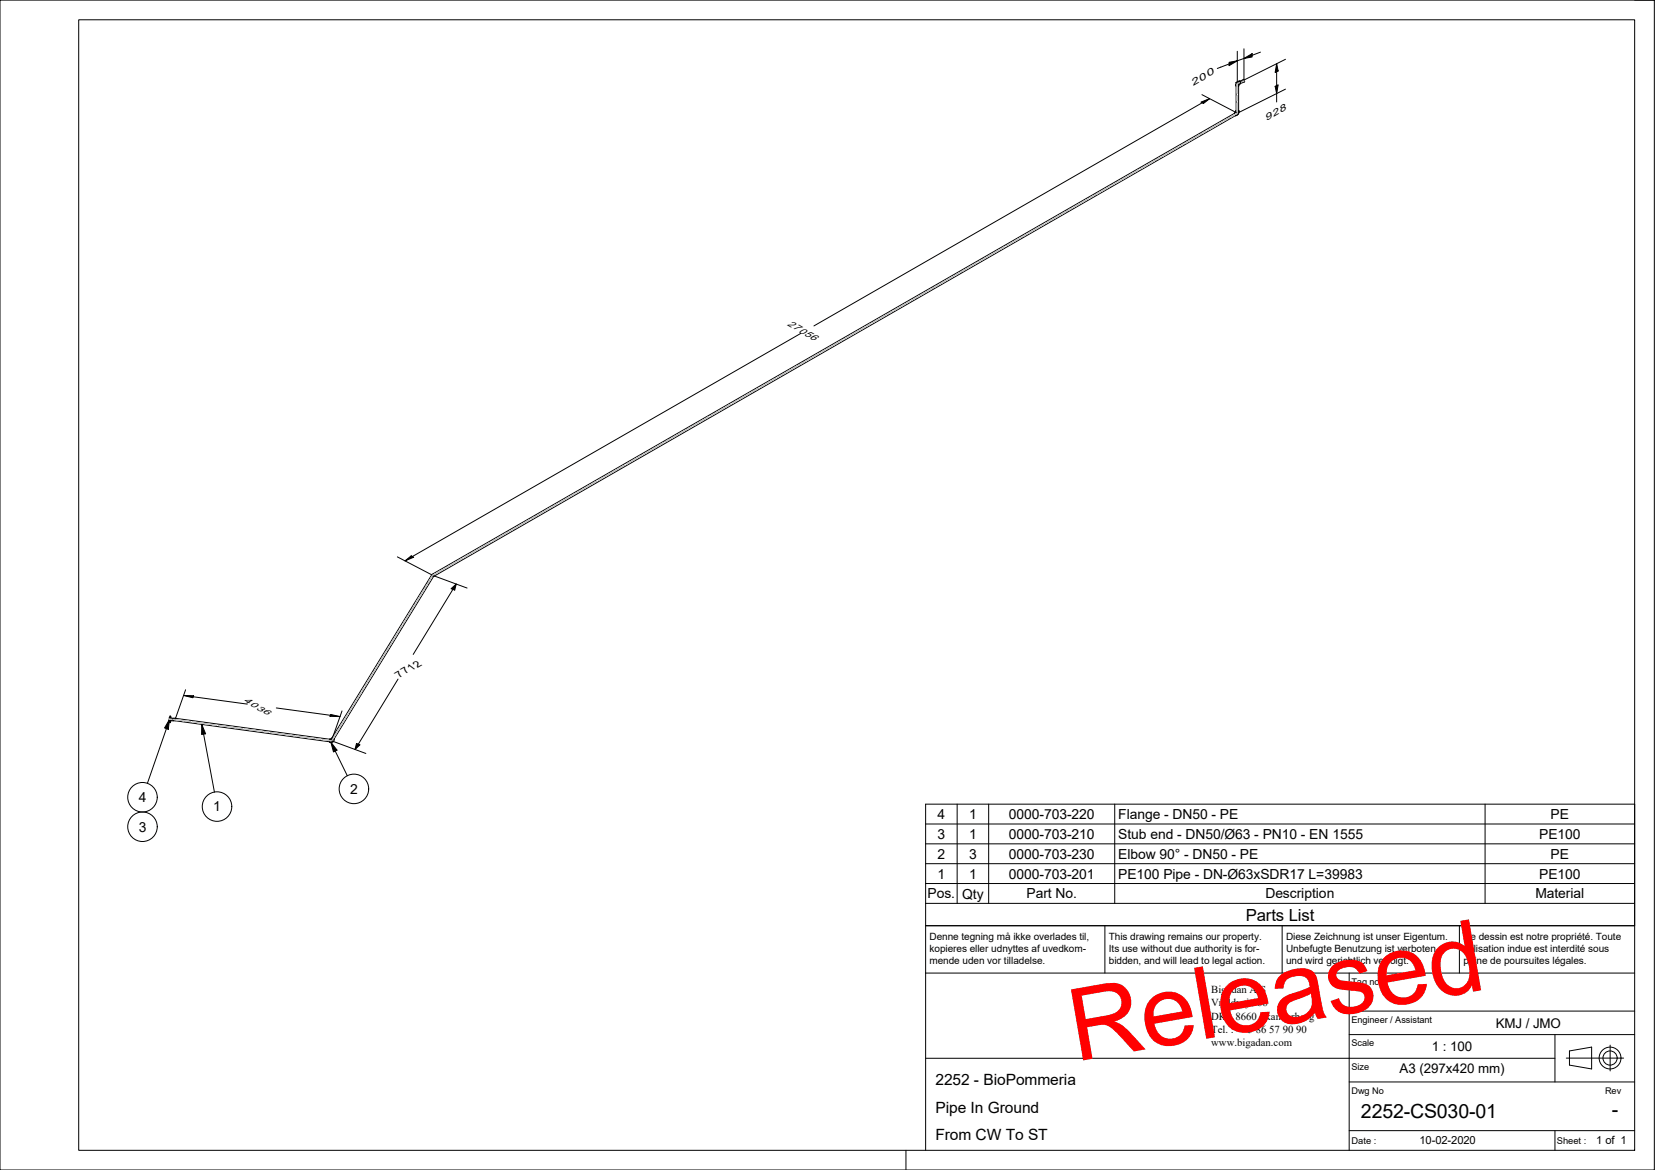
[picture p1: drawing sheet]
<svg xmlns="http://www.w3.org/2000/svg" width="420mm" height="297mm" viewBox="0 0 420 297" stroke-linecap="round" stroke-linejoin="round" font-family="sans-serif">
<!-- layer: 3D Sketch Geometry -->
<g fill="none" stroke="#c0c0c0" stroke-width=".25">
<path d="M294.7 39.9l-.9 .5M299 37.4l-3.8 2.2M300.4 36.6l-.9 .6M304.7 34.1l-3.8 2.3M306.1 33.3l-1 .6M310.3 30.9l-3.7 2.2M311.8 30.1l-1 .5M314.1 24.3v1.3M314.1 26.2v2.5l-1.8 1.1M314.7 20.9l-.6 .3v2.5M315.8 20.5l-.5 .2M260.7 59.4l-.9 .6"/>
<path d="M265 57l-3.8 2.2M266.4 56.2l-1 .5M270.6 53.7l-3.8 2.2M272 52.9l-.9 .6M276.3 50.4l-3.8 2.2M277.7 49.6l-.9 .6M282 47.2l-3.8 2.2M283.4 46.4l-1 .5M287.7 43.9l-3.8 2.2M289.1 43.1l-1 .6M293.3 40.7l-3.7 2.2M225.3 79.8l-3.9 2.2"/>
<path d="M226.7 79l-1 .5M230.9 76.5l-3.8 2.2M232.3 75.7l-.9 .6M236.6 73.3l-3.8 2.2M238 72.5l-.9 .5M242.3 70l-3.8 2.2M243.7 69.2l-1 .6M247.9 66.7l-3.8 2.2M249.3 65.9l-.9 .6M253.6 63.5l-3.8 2.2M255 62.7l-.9 .5M259.3 60.2l-3.8 2.2"/>
<path d="M191.2 99.3l-3.8 2.2M192.6 98.5l-.9 .6M196.8 96.1l-3.7 2.2M198.3 95.3l-.9 .5M202.5 92.8l-3.7 2.2M204 92l-1 .6M208.2 89.6l-3.8 2.2M209.6 88.8l-.9 .5M213.9 86.3l-3.8 2.2M215.3 85.5l-.9 .5M219.6 83l-3.8 2.2M221 82.2l-1 .6"/>
<path d="M157.1 118.9l-3.7 2.2M158.6 118.1l-1 .5M162.8 115.6l-3.8 2.2M164.3 114.8l-1 .6M168.5 112.4l-3.8 2.2M169.9 111.6l-.9 .5M174.2 109.1l-3.8 2.2M175.6 108.3l-.9 .6M179.8 105.9l-3.7 2.2M181.3 105.1l-1 .5M185.5 102.6l-3.8 2.2M186.9 101.8l-.9 .5"/>
<path d="M123.1 138.5l-3.8 2.2M124.5 137.7l-.9 .5M128.8 135.2l-3.8 2.2M130.2 134.4l-1 .5M134.5 131.9l-3.8 2.2M135.9 131.1l-1 .6M140.1 128.7l-3.7 2.2M141.6 127.9l-1 .5M145.8 125.4l-3.8 2.2M147.2 124.6l-.9 .6M151.5 122.2l-3.8 2.2M152.9 121.4l-1 .5"/>
<path d="M102.1 158.8l-.5 .8M104.5 154.8l-2.1 3.5M105.3 153.5l-.5 .9M107.7 149.6l-2.1 3.5M108.5 148.3l-.5 .8M111.8 145l-1.9 1.1-1.1 1.7M113.2 144.2l-1 .5M117.4 141.7l-3.7 2.2M118.9 140.9l-1 .6M89.3 179.8l-.6 .8M91.7 175.8l-2.2 3.5M92.5 174.5l-.6 .9"/>
<path d="M94.9 170.6l-2.1 3.5M95.7 169.3l-.5 .8M98.1 165.3l-2.1 3.5M98.9 164l-.5 .9M101.3 160.1l-2.1 3.5M43 182.6l.5 .1M44 182.7l2.7 .3M47.2 183l1.1 .2M48.9 183.3l4.4 .6M53.8 184l1.1 .1M55.5 184.2l4.4 .6M60.5 184.9l1.1 .1"/>
<path d="M62.1 185.1l4.4 .6M67.1 185.7l1.1 .2M68.7 186l4.5 .6M73.7 186.6l1.1 .2M75.4 186.9l4.4 .6M80.3 187.5l1.1 .2M85.3 186.3l-1.1 1.8-2.2-.3M86.1 185l-.6 .9M88.5 181.1l-2.2 3.5"/>
</g>
<!-- layer: Visible -->
<g fill="none" stroke="#000" stroke-width=".25">
<path d="M313.4 28.8l.3-.3 .1-.4 .2 .3 .4-.1 .1-.2-.1 .8M313.4 28.8l.3 .1v.4M313.5 28.7l-203.8 117.1M313.7 29.3l-203.6 117M313.8 20.9l.5 .4M313.8 20.9l.8-.3 .3 .6-.4 .2v.4l-.5 .2-.3-.3 .1-.5M313.8 28.2h.1M313.8 20.9v.3M313.8 21.8v6.4M314.5 28.9l-.9 .5M314.5 28.2h.1M314.5 21.8v6.4"/>
<path d="M314.5 28.8v.1M314.5 28.9l-.2 .1M314.7 20.6l1-.4 .2 .2v.4l-1 .4M109.6 145.9l.3-.1 .3 .4-25.4 41.4M109.6 145.9l-25.4 41.5M43.1 182.1l-.2 .6 .2 .4M43.3 183h.1M43.3 182.9v.2zM43.3 183h.6M43.3 182.3v.7M43.3 182.3l.6 .1M43.3 182.3v-.5v1.7v-.5"/>
<path d="M43.3 181.8h-.2v.8v.8l.2 .1M43.3 183.1v.1zM43.3 182v.2zM43.9 182.4v.6M43.9 182.4h.6M43.9 183h.5M44.4 183l39.3 5.3 .1-.6M44.5 182.4l-.1 .6M44.5 182.4l39.3 5.3M83.8 187.6l-.1 .1M83.8 187.6l.3 .1M84 187.6l.4-.2 .4 .2"/>
<path d="M84.1 187.6h.1M84.1 187.7h.1M84.4 188.3h.1M84.4 188.2l-.1 .2M84.8 187.6v.4l-.3 .4-.8-.1"/>
</g>
<!-- layer: Visible Narrow -->
<g fill="none" stroke="#000" stroke-width=".25">
<path d="M313.4 28.8l.1-.1 .2 .2 .1 .4-.2 .1M313.4 28.7l.3 .1 .1 .6M313.6 28.6l.4 .1v.5M313.7 21.7l.4 .3 .4-.3M313.7 21.4l.4 .3 .4-.2M313.7 28.2l.3 .2 .5-.2M313.7 28.5l.3 .2 .5-.2M313.8 28.1l.1 .3h.4l.2-.3M314.3 20.7l.3 .2v.5M314.6 20.6l.3 .3-.1 .4M83.7 187.7v.6M83.8 187.6l-.1 .8"/>
<path d="M84 187.6l.4-.2 .4 .2M84.1 187.7l-.1 .7M84.2 187.6h.4l.2 .3"/>
</g>
<!-- layer: Symbol -->
<g fill="none" stroke="#000" stroke-width=".25">
<path d="M43.1 182.6l-.4 2.6-.9-.4zM43.1 182.6l-5.7 16.3M51.2 183.9l1 2.4-1 .2zM51.2 183.9l3.2 17.2M84 188.4l1.6 2-.9 .5zM84 188.4l4.2 8.6M235 209.2h180M235 214.2h180M235 219.3h180M243 204.2v25.1M251 204.2v25.1M283 204.2v25.1"/>
<path d="M377 204.2v25.1M235 224.3h180v-20.1h-180v25.1M235 229.3v5.7h180v-5.7M415 224.3v5h-180"/>
<circle cx="36.2" cy="209.9" r="3.7"/>
<circle cx="36.2" cy="202.4" r="3.7"/>
<circle cx="55.1" cy="204.8" r="3.7"/>
<circle cx="89.9" cy="200.3" r="3.7"/>
</g>
<!-- layer: Border -->
<path d="M0 0h420v297h-420zM20 5h395v287h-395zM415 0h5M230 292v5" fill="none" stroke="#000" stroke-width=".25"/>
<!-- layer: Title -->
<g fill="none" stroke="#000" stroke-width=".25">
<path d="M280.5 235v12M325.5 235v12M370.5 235v12M415 235h-180v57M235 247h180M342.5 256.7h72.5M342.5 247v45M235 268.7h159.8M342.5 274.7h72.5M342.5 262.7h72.5M394.8 262.7v12M397.6 268.6h14.6"/>
<path d="M398.4 266.8l5.7-1v5.6l-5.7-1zM408.8 265.3v6.6M342.5 287h72.5M394.8 287v5"/>
<circle cx="408.7" cy="268.6" r="2.77"/>
<circle cx="408.7" cy="268.6" r="1.8"/>
</g>
<!-- layer: Symbol -->
<g fill="#000">
<path d="M43.1 182.6l-.4 2.6-.9-.4z" fill-rule="evenodd"/>
<path d="M51.2 183.9l1 2.4-1 .2z" fill-rule="evenodd"/>
<path d="M84 188.4l1.6 2-.9 .5z" fill-rule="evenodd"/>
</g>
<!-- layer: Dimension -->
<g fill="none" stroke="#000" stroke-width=".25">
<path d="M312 15.8l2.1-.4-2.1 1.3zM314.1 13v8.2l-.2-.3M315.8 14.8l2.1-1.2v.9zM315.8 12.4v8.1l-.3-.2M320 13.2l-11 4.2M324.1 16.2l.4 1.8-.8 .4zM324.1 16.2v9.7M326.3 15.1l-11.8 5.9-.4 .2-.3-.3M304.9 25.9l2.2-.9-1.6 1.3zM305.1 24l8.7 4.6M307.1 25l-100.5 57.7M323.7 21.9l.8-.4-.4 2.3z"/>
<path d="M326.3 22.6l-11.8 6-.4 .1-.3-.2M203.3 84.7l-100.5 57.7M100.9 141.4l8.7 4.5M102.8 142.4l1.6-1.3 .6 .4zM109.8 146.5l.1-.4 8.7 3.2M114.5 149.5l1.3-1.2-.4 1.5zM115.8 148.3l-10.9 17.8M46.6 176.6h2.5l-.1 .6zM46.6 176.6l16.2 2.2M47.1 175.1l-2.7 7.6 .1-.5M70.1 179.7l16.2 2.2M101 172.4l-10.9 17.9"/>
<path d="M83.9 181.4l2.4 .5-2.5-.1zM84.1 188.5l.1-.4 8.7 3.2M86.8 180.5l-2.6 7.6v-.5M90.5 188.8l.9 .3-1.3 1.2z"/>
</g>
<g fill="#000">
<path d="M312 15.8l2.1-.4-2.1 1.3z" fill-rule="evenodd"/>
<path d="M315.8 14.8l2.1-1.2v.9z" fill-rule="evenodd"/>
<path d="M324.1 16.2l.4 1.8-.8 .4z" fill-rule="evenodd"/>
<path d="M304.9 25.9l2.2-.9-1.6 1.3z" fill-rule="evenodd"/>
<path d="M323.7 21.9l.8-.4-.4 2.3z" fill-rule="evenodd"/>
<path d="M102.8 142.4l1.6-1.3 .6 .4z" fill-rule="evenodd"/>
<path d="M114.5 149.5l1.3-1.2-.4 1.5z" fill-rule="evenodd"/>
<path d="M46.6 176.6h2.5l-.1 .6z" fill-rule="evenodd"/>
<path d="M83.9 181.4l2.4 .5-2.5-.1z" fill-rule="evenodd"/>
<path d="M90.5 188.8l.9 .3-1.3 1.2z" fill-rule="evenodd"/>
</g>
<text font-size="25.5" fill="#f00" x="273" y="269.6" transform="rotate(-10 273 269.6)">Released</text>
<g font-size="5">
<text x="345.5" y="283.8">2252-CS030-01</text>
<text x="409.2" y="283.3">-</text>
</g>
<text font-size="4.2" x="316.3" y="233.7">Parts List</text>
<g font-size="3.9">
<text x="237.5" y="275.5">2252 - BioPommeria</text>
<text x="237.5" y="282.5">Pipe In Ground</text>
<text x="237.5" y="289.5">From CW To ST</text>
</g>
<g font-size="3.5">
<text x="35.2" y="203.7">4</text>
<text x="88.9" y="201.5">2</text>
<text x="54.1" y="206">1</text>
<text x="238" y="207.9">4</text>
<text x="246" y="208">1</text>
<text x="256.1" y="208">0000-703-220</text>
<text x="283.9" y="208">Flange - DN50 - PE</text>
<text x="393.7" y="207.9">PE</text>
<text x="35.2" y="211.1">3</text>
<text x="238" y="213">3</text>
<text x="246" y="213">1</text>
<text x="256.1" y="213">0000-703-210</text>
<text x="283.9" y="213">Stub end - DN50/Ø63 - PN10 - EN 1555</text>
<text x="390.7" y="213">PE100</text>
<text x="238" y="218">2</text>
<text x="246" y="218">3</text>
<text x="256.1" y="218">0000-703-230</text>
<text x="283.9" y="218">Elbow 90° - DN50 - PE</text>
<text x="393.7" y="218">PE</text>
<text x="238" y="223">1</text>
<text x="246" y="223">1</text>
<text x="256.1" y="223">0000-703-201</text>
<text x="283.9" y="223.1">PE100 Pipe - DN-Ø63xSDR17 L=39983</text>
<text x="390.7" y="223">PE100</text>
<text x="235.5" y="228.1">Pos.</text>
<text x="244.3" y="228.1">Qty</text>
<text x="260.6" y="228.1">Part No.</text>
<text x="321.3" y="228.1">Description</text>
<text x="389.8" y="228.1">Material</text>
</g>
<g font-size="3.4">
<text x="379.8" y="260.9">KMJ / JMO</text>
<text x="363.5" y="266.9">1 : 100</text>
<text x="355.3" y="272.5">A3 (297x420 mm)</text>
</g>
<g font-size="2.8">
<text x="360.3" y="290.5">10-02-2020</text>
<text x="405.3" y="290.5">1 of 1</text>
</g>
<g font-size="2.7">
<text x="101.4" y="172.1" transform="rotate(-30 101.4 172.1)">7712</text>
<text x="307.5" y="252">Bigadan A/S</text>
<text x="307.5" y="255.5">Vroldvej 168</text>
<text x="307.5" y="262.3">Tel. : +45</text>
<text x="307.5" y="258.9">DK - 8660 Skanderborg</text>
<text x="318.9" y="262.3">86</text>
<text x="322.2" y="262.3">57</text>
<text x="325.7" y="262.3">90</text>
<text x="329.1" y="262.3">90</text>
<text x="307.5" y="265.7">www.bigadan.com</text>
</g>
<text font-size="2.6" x="199.8" y="82.5" transform="rotate(30 199.8 82.5)">27056</text>
<g font-size="2.5">
<text x="236" y="238.5">Denne tegning må ikke overlades til,</text>
<text x="281.5" y="238.5">This drawing remains our property.</text>
<text x="326.5" y="238.5">Diese Zeichnung ist unser Eigentum.</text>
<text x="371.5" y="238.5">Ce dessin est notre propriété. Toute</text>
<text x="236" y="241.6">kopieres eller udnyttes af uvedkom-</text>
<text x="236" y="244.8">mende uden vor tilladelse.</text>
<text x="281.5" y="244.8">bidden, and will lead to legal action.</text>
<text x="281.5" y="241.6">Its use without due authority is for-</text>
<text x="326.5" y="241.6">Unbefugte Benutzung ist verboten</text>
<text x="326.5" y="244.8">und wird gerichtlich verfolgt.</text>
<text x="371.5" y="241.6">utilisation indue est interdité sous</text>
<text x="371.5" y="244.8">peine de poursuites légales.</text>
</g>
<g font-size="2.4">
<text x="302.9" y="21.8" transform="rotate(-30 302.9 21.8)">2</text>
<text x="304.8" y="20.7" transform="rotate(-30 304.8 20.7)">0</text>
<text x="306.7" y="19.6" transform="rotate(-30 306.7 19.6)">0</text>
<text x="323.3" y="29.8" transform="rotate(-30 323.3 29.8)">2</text>
<text x="325.1" y="28.8" transform="rotate(-30 325.1 28.8)">8</text>
<text x="321.6" y="30.8" transform="rotate(-30 321.6 30.8)">9</text>
<text x="343.1" y="290.4">Date :</text>
<text x="395.2" y="290.4">Sheet :</text>
</g>
<g font-size="2.3">
<text x="61.7" y="178.1" transform="rotate(30 61.7 178.1)">4</text>
<text x="343.1" y="250">Tag no.</text>
<text x="343.1" y="259.7">Engineer / Assistant</text>
<text x="343.1" y="265.7">Scale</text>
<text x="343.1" y="271.7">Size</text>
<text x="343.1" y="277.7">Dwg No</text>
<text x="407.5" y="277.7">Rev</text>
</g>
<g font-size="2.2">
<text x="63.3" y="179" transform="rotate(30 63.3 179)">0</text>
<text x="64.9" y="179.9" transform="rotate(30 64.9 179.9)">3</text>
<text x="66.5" y="180.8" transform="rotate(30 66.5 180.8)">6</text>
</g>
</svg>
